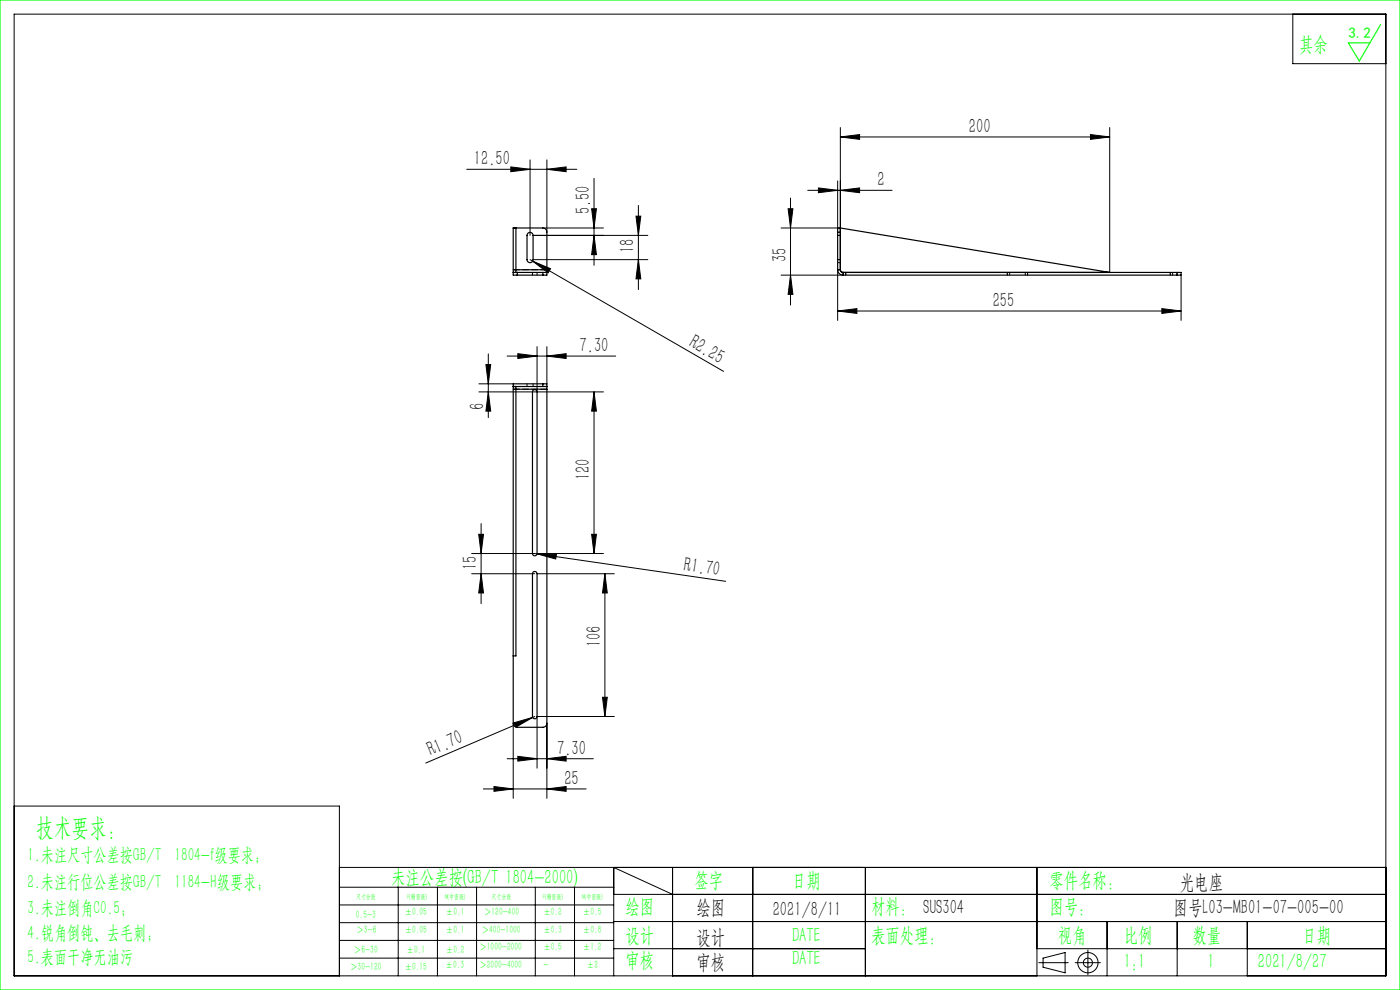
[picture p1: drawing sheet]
<svg xmlns="http://www.w3.org/2000/svg" width="297mm" height="210mm" viewBox="0 0 297 210" stroke-linecap="round" stroke-linejoin="round" font-family="sans-serif">
<g fill="none" stroke="#000" stroke-width=".21">
<path d="M3 3h291v204h-291zM274.3 3v10.5h19.7M99 35.9h23.4M108.4 35.4l4 .5-4 .5zM112.4 33.9v16M116 35.9l4.1-.5v1zM116 33.9v15.3M126 37.8v18.5M173.6 39.9l4.1 .5-4.1 .5zM177.7 38.4v10M178.3 29.1l4.1-.6v1.1zM178.3 27.1v21.3h-12.6"/>
<path d="M178.3 29.1h57.1M231.3 28.5l4.1 .6-4.1 .5zM235.4 27.1v30.7M112.4 55.1l41.1 23.7M113 55.4l3.8 1.6-.5 .9zM113.1 55.1h24.3M113.1 49.9h24.3M115.2 48.4h12.8M125.5 44.3h1l-.5 4.1zM126 49.9l.5 4.1h-1zM134.9 45.9h1l-.5 4zM135.4 55.1l.5 4.1h-1z"/>
<path d="M135.4 43.6v17.8M165.7 58.4h13.1M167.2 44.3h1l-.5 4.1zM167.7 42v22.7M167.7 58.4l.5 4h-1zM171.4 40.4h17.8M177.7 57.2v10.8M178.3 40.4l4.1-.5v1zM250.6 58.4v9.6M103.1 77.3h1l-.5 4.1zM103.6 75.1v13.5M107.6 75.5h23"/>
<path d="M109.9 75l4 .5-4 .5zM113.9 73.5v9.6M116 75.5l4.1-.5v1zM116 73.5v7.9M177.7 66l4.1-.5v1zM177.7 66h72.9M246.5 65.5l4.1 .5-4.1 .5zM101.6 83.1h26.4M101.6 81.4h7.3M103.6 83.1l.5 4.1h-1zM126 83.1l.5 4.1h-1zM126 83.1v34.3"/>
<path d="M100.1 117.4h13.3l40.5 5.9M101.6 113.3h1l-.5 4.1zM102.1 111.1v17M113.9 117.5l4.1 .1-.1 1zM113.9 117.4h14.1M125.5 113.3h1l-.5 4.1zM100.1 121.7h13.3M102.1 121.7l.5 4.1h-1zM113.9 121.7h16.4M128.3 121.7l.5 4.1h-1zM128.3 121.7v30.3M108.9 153.4v16"/>
<path d="M109 153.3l4-1.1-3.6 2zM113.4 152l-23.1 9.9M116 153.4v16M127.8 147.9h1l-.5 4.1zM130.3 152h-16.4v10.9M3 171h69v36M102.5 167.4h21.8M104.8 166.8l4.1 .6-4.1 .5zM107.6 160.9h18.3M109.9 160.4l4 .5-4 .6zM116 167.4l4.1-.6v1.1zM116 160.9l4.1-.5v1.1z"/>
<path d="M72 184h222M72 188.2h58.2M72 192h58.2M72 195.7h58.2M72 199.5h58.2M84.5 188.2v18.8M92.8 188.2v18.8M101.1 188.2v18.8M113.6 188.2v18.8M121.9 188.2v18.8M130.2 189.7h163.8M130.2 195.5h163.8"/>
<path d="M142.7 189.7l-12.5-5.7v23M142.7 184v23M159.7 184v23M183.6 184v23M220 184v23M234.9 195.5v11.5M249.7 195.5v11.5M264.6 195.5v11.5M72 203.2h58.2M130.2 201.2h53.4M220 201.2h74M220.4 204.2h6.2"/>
<path d="M221.3 203.2l4.7-1.1v4.3l-4.7-1.2zM228.1 204.2h5.3M230.8 201.5v5.3"/>
<circle cx="230.8" cy="204.2" r="2.15"/>
<circle cx="230.8" cy="204.2" r=".96"/>
</g>
<path d="M0 0h297v210h-297zM292.9 5.2l-4.5 7.7-2.4-3.8h4.6" fill="none" stroke="#0f0" stroke-width=".25"/>
<g fill="#000">
<path d="M113 55.4l3.8 1.6-.5 .9zM113.9 117.5l4.1 .1-.1 1zM109 153.3l4-1.1-3.6 2z"/>
<path d="M116 35.9l4.1-.5v1zM108.4 35.4l4 .5-4 .5z"/>
<path d="M178.3 29.1l4.1-.6v1.1zM231.3 28.5l4.1 .6-4.1 .5zM173.6 39.9l4.1 .5-4.1 .5zM178.3 40.4l4.1-.5v1zM177.7 66l4.1-.5v1zM246.5 65.5l4.1 .5-4.1 .5z"/>
<path d="M126 49.9l.5 4.1h-1zM125.5 44.3h1l-.5 4.1zM125.5 113.3h1l-.5 4.1zM126 83.1l.5 4.1h-1z"/>
<path d="M135.4 55.1l.5 4.1h-1zM134.9 45.9h1l-.5 4zM127.8 147.9h1l-.5 4.1zM128.3 121.7l.5 4.1h-1z"/>
<path d="M103.1 77.3h1l-.5 4.1zM103.6 83.1l.5 4.1h-1zM167.2 44.3h1l-.5 4.1zM167.7 58.4l.5 4h-1z"/>
<path d="M102.1 121.7l.5 4.1h-1zM101.6 113.3h1l-.5 4.1z"/>
<path d="M104.8 166.8l4.1 .6-4.1 .5zM116 167.4l4.1-.6v1.1zM109.9 75l4 .5-4 .5zM116 75.5l4.1-.5v1zM109.9 160.4l4 .5-4 .6zM116 160.9l4.1-.5v1.1z"/>
</g>
<g fill="none" stroke="#000" stroke-width=".25">
<path d="M108.9 57.8h.8M109.4 48.4v9.4M109.4 57.2h6.6M109.7 57.8v.6M109.7 58.4h5.5M109.7 57.8h5.5M112.1 49.4l.5-.1 .5 .4v5.4a.64 .64 0 0 1-.7 .6 .64 .64 0 0 1-.6-.6v-5.2zM115.2 57.8h.8M115.2 57.8v.6M116 57.8v.6h-.8M116 57.2v-8a.86 .86 0 0 0-.8-.8h-6.3v10h.8M116 57.2v.6"/>
<path d="M177.7 57.2a1.14 1.14 0 0 0 1.1 1.2M177.7 57.2h.6M178.3 57.2a.57 .57 0 0 0 .5 .6M178.3 48.4h-.6v8.8M178.3 48.4v8.8M178.3 48.4l57.1 9.4M178.8 58.4h70.9M178.8 57.8h70.9M178.8 57.8v.6M249.7 57.8h.9v.6h-.9M249.7 57.8v.6M108.9 82h6.3"/>
<path d="M109.4 82v57.1h-.5M109.4 82.6h6.6M113.1 82.8l.5-.1 .3 .4v34.3a.49 .49 0 0 1-.5 .5 .49 .49 0 0 1-.4-.5v-34.3zM115.2 82h.8M115.2 81.4h.8v.6M115.2 81.4h-6.3v72a.86 .86 0 0 0 .8 .9h5.5a.86 .86 0 0 0 .8-.9v-70.8M115.2 81.4v.6M116 82v.6M113.1 121.4l.5-.1 .3 .4v30.3a.49 .49 0 0 1-.5 .5 .49 .49 0 0 1-.4-.5v-30.3z"/>
</g>
<g fill="none" stroke="#000" stroke-width=".21" stroke-dasharray="1.3 .6">
<path d="M109.4 57.2h-.5M113 57.8v.6M113.9 57.8v.6M177.7 49.2h.6M177.7 55.7h.6M178.3 55.1h-.6M178.3 49.9h-.6M178.3 57.2h-.6M178.3 49.3h-.6M178.8 57.8v.6M178.9 57.8v.6M179.4 57.8v.6"/>
<path d="M213.7 57.8v.6M214.2 58.4v-.6M217.5 57.8v.6M218 57.8v.6M248.3 57.8v.6M248.8 58.4v-.6M249.7 57.8v.6M108.9 82.6h.5M109.4 82.6h-.5M111.8 82v-.6M113.1 82v-.6"/>
</g>
<path d="M116 57.2h-7.1M116 82.6h-7.1" fill="none" stroke="#000" stroke-width=".21" stroke-dasharray="1.3 .6" stroke-dashoffset="-.1"/>
<text font-size="5.4" fill="#0f0" x="7.7" y="177.2">技术要求：</text>
<g font-size="4.4" fill="#0f0">
<text x="275.6" y="10.8">其余</text>
<text x="83" y="187.5">未注公差按(GB/T 1804-2000)</text>
<text x="147.3" y="188">签字</text>
<text x="168" y="188">日期</text>
<text x="222.6" y="188">零件名称：</text>
<text x="132.7" y="193.6">绘图</text>
<text x="184.8" y="193.6">材料： SUS304</text>
<text x="222.6" y="193.6">图号：</text>
<text x="132.7" y="199.8">设计</text>
<text x="168" y="199.8">DATE</text>
<text x="184.8" y="199.8">表面处理：</text>
<text x="224.4" y="199.8">视角</text>
<text x="238.4" y="199.8">比例</text>
<text x="253" y="199.8">数量</text>
<text x="276.3" y="199.8">日期</text>
<text x="132.7" y="205.1">审核</text>
<text x="168" y="204.6">DATE</text>
<text x="238.4" y="205.3">1:1</text>
<text x="256.2" y="205.3">1</text>
<text x="266.9" y="205.3">2021/8/27</text>
</g>
<g font-size="4.4">
<text x="205.6" y="28.2">200</text>
<text x="100.5" y="35">12.50</text>
<text x="186.2" y="39.5">2</text>
<text x="125.1" y="45.5" transform="rotate(-90 125.1 45.5)">5.50</text>
<text x="134.6" y="53.7" transform="rotate(-90 134.6 53.7)">18</text>
<text x="166.8" y="55.6" transform="rotate(-90 166.8 55.6)">35</text>
<text x="210.6" y="65.1">255</text>
<text x="123" y="74.7">7.30</text>
<text x="146" y="73.4" transform="rotate(30 146 73.4)">R2.25</text>
<text x="102.7" y="87" transform="rotate(-90 102.7 87)">6</text>
<text x="125.1" y="101.9" transform="rotate(-90 125.1 101.9)">120</text>
<text x="101.2" y="120.9" transform="rotate(-90 101.2 120.9)">15</text>
<text x="145" y="121.1" transform="rotate(8 145 121.1)">R1.70</text>
<text x="127.5" y="137.3" transform="rotate(-90 127.5 137.3)">106</text>
<text x="91.4" y="160.5" transform="rotate(-23 91.4 160.5)">R1.70</text>
<text x="118.2" y="160.1">7.30</text>
<text x="119.7" y="166.5">25</text>
<text x="250.3" y="188.6">光电座</text>
<text x="147.8" y="194">绘图</text>
<text x="163.9" y="194.3">2021/8/11</text>
<text x="249" y="194">图号L03-MB01-07-005-00</text>
<text x="147.8" y="200.2">设计</text>
<text x="147.8" y="205.5">审核</text>
</g>
<g font-size="4" fill="#0f0">
<text x="5.9" y="182.6">1.未注尺寸公差按GB/T 1804-f级要求；</text>
<text x="5.9" y="188.4">2.未注行位公差按GB/T 1184-H级要求；</text>
<text x="5.9" y="193.9">3.未注倒角C0.5；</text>
<text x="5.9" y="199.2">4.锐角倒钝、去毛刺；</text>
<text x="5.9" y="204.2">5.表面干净无油污</text>
</g>
<text font-size="3.2" fill="#0f0" x="286.1" y="8">3.2</text>
<g font-size="2.3" fill="#0f0">
<text x="75.5" y="194.7">0.5-3</text>
<text x="75.6" y="198">＞3-6</text>
<text x="85.9" y="194.2">±0.05</text>
<text x="85.9" y="198">±0.05</text>
<text x="94.6" y="194.2">±0.1</text>
<text x="94.6" y="198">±0.1</text>
<text x="102.2" y="198">＞400-1000</text>
<text x="102.7" y="194.2">＞120-400</text>
<text x="115.3" y="194.2">±0.2</text>
<text x="115.3" y="198">±0.3</text>
<text x="123.7" y="194.2">±0.5</text>
<text x="123.7" y="198">±0.8</text>
<text x="75.1" y="202.2">＞6-30</text>
<text x="86.3" y="202.2">±0.1</text>
<text x="94.6" y="202.2">±0.2</text>
<text x="101.7" y="201.6">＞1000-2000</text>
<text x="115.3" y="201.6">±0.5</text>
<text x="123.7" y="201.6">±1.2</text>
<text x="74.3" y="205.8">＞30-120</text>
<text x="85.9" y="205.8">±0.15</text>
<text x="94.5" y="205.4">±0.3</text>
<text x="101.7" y="205.4">＞2000-4000</text>
<text x="115.3" y="205.4">-</text>
<text x="124.5" y="205.4">±2</text>
</g>
<g font-size="1.5" fill="#0f0">
<text x="75.5" y="190.6">尺寸分段</text>
<text x="86.4" y="190.6">F(精密级)</text>
<text x="94.4" y="190.6">M(中密级)</text>
<text x="104.3" y="190.6">尺寸分段</text>
<text x="115.2" y="190.6">F(精密级)</text>
<text x="123.5" y="190.6">M(中密级)</text>
</g>
</svg>
